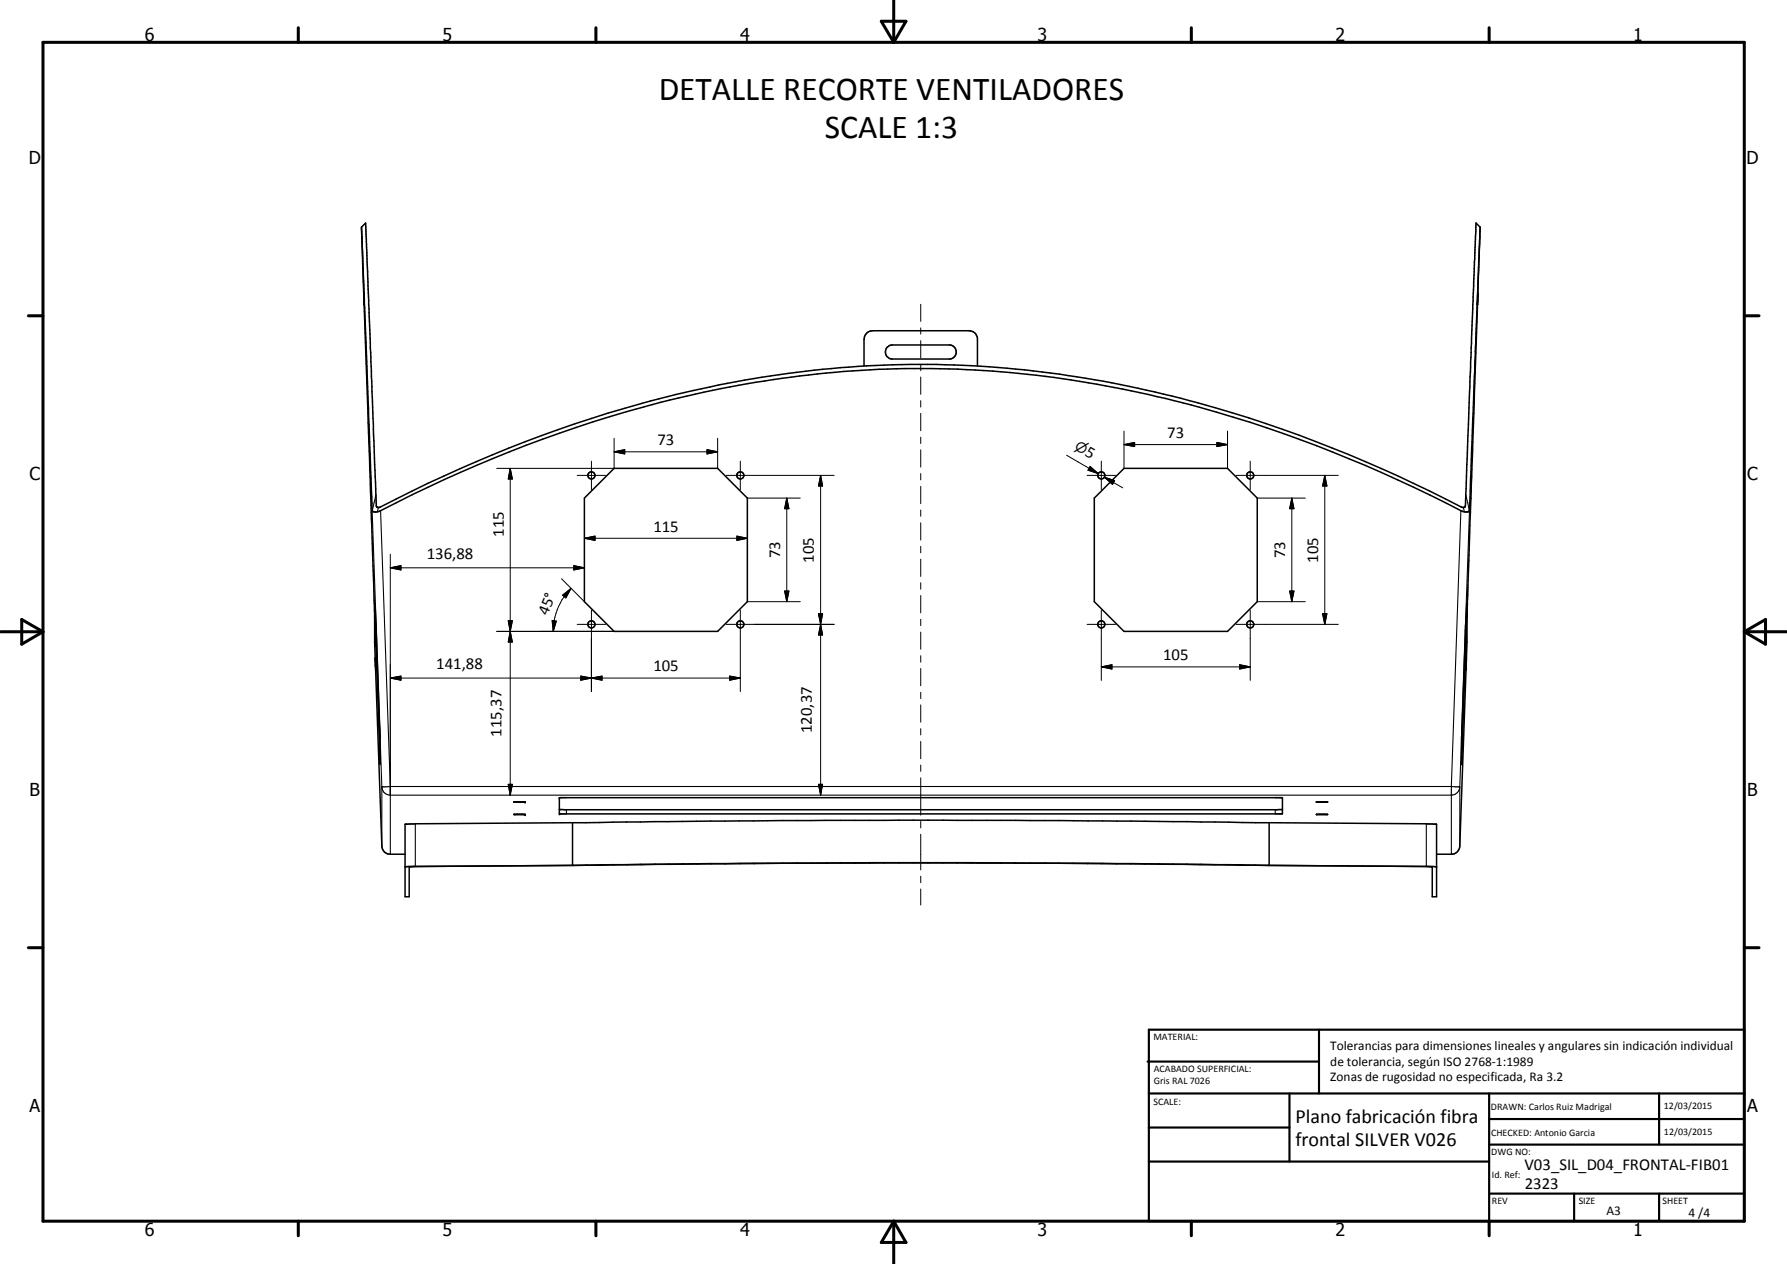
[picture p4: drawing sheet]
<svg xmlns="http://www.w3.org/2000/svg" width="420mm" height="297mm" viewBox="0 0 420 297" stroke-linecap="round" stroke-linejoin="round" font-family="sans-serif">
<g fill="#000">
<circle cx="85.5" cy="69" r=".18"/>
<circle cx="347.5" cy="69" r=".18"/>
<circle cx="88.3" cy="157.3" r=".18"/>
<circle cx="88.3" cy="151.7" r=".18"/>
<circle cx="344.7" cy="157.3" r=".18"/>
<circle cx="344.7" cy="151.7" r=".18"/>
<circle cx="89.4" cy="179.5" r=".18"/>
<circle cx="343.7" cy="179.5" r=".18"/>
<circle cx="123.5" cy="191.4" r=".18"/>
<circle cx="123.5" cy="188.5" r=".18"/>
<circle cx="131.5" cy="187.5" r=".18"/>
<circle cx="131.5" cy="191.2" r=".18"/>
<circle cx="336.8" cy="203.7" r=".18"/>
</g>
<g fill="none" stroke="#000" stroke-width=".35">
<path d="M85 53.4l1-1 2.5 66.5 .2 .4h.5a300.8 300.8 0 0 1 89.9-30.7 242.2 242.2 0 0 1 110.5 8.4 325.4 325.4 0 0 1 54.2 22.3l.6-.1 .2-1 2.4-65.8 1 1M85 53.4l.2 5.8M85 53.4l.2 5.9M85.2 59.3l2.8 82.9 .1 8.7 1.7 47.9a1.94 1.94 0 0 0 2 1.9h3.4M85.2 59.2l.4 12.4M348 53.4l-.6 17.8M348 53.4l-3 87.7-.1 9.8-1.7 47.9a2.02 2.02 0 0 1-2 1.9h-3.4M85.5 69l.1 1.2M85.5 69.8l.1 .9M85.6 70.7v.3M347.4 70.4l-1.9 49.4-.2 .5-1.4-.1a301.6 301.6 0 0 0-86-29.9 237.6 237.6 0 0 0-51.2-3.5l-8.3 .5a270.9 270.9 0 0 0-82.5 20.4 366.4 366.4 0 0 0-27 12.5 .98 .98 0 0 1-1.4-.4l-1.8-48.4M347.4 70.9v.7"/>
<path d="M347.5 69.6l-.1 .2M347.5 69l-.1 .9M203.1 86v-6.2a2.09 2.09 0 0 1 2.1-2.1h22.6a1.98 1.98 0 0 1 2 1.7v6.6M208.5 81.7l1-.6h14a1.68 1.68 0 0 1 1.3 1.6 1.68 1.68 0 0 1-1.3 1.7h-14a1.71 1.71 0 0 1-1-2.7zM144.4 110.1h24.3l7 7v24.3l-7 7h-24.3l-7-7v-24.3zM257.3 117.1l7-7h24.3l7 7v24.3l-7 7h-24.3l-7-7zM88.3 149v.7M88.3 154.6v.7M88.3 149.6v.4M88.3 155.2v.4M88.3 149.9v1.2M88.3 155.5v1.2"/>
<path d="M88.3 151v.3M88.3 156.6v.3M88.3 151.2v.5M88.3 156.8v.5M344.7 151.6v.1M344.7 157.1v.2M344.7 151.4v.2M344.7 157v.2M344.8 149.9l-.1 1.6M344.8 155.5l-.1 1.6M344.8 149l-.1 1.3M344.8 154.6l-.1 1.3"/>
<path d="M89.4 178.8l-1.2-32.9v-4l1.2 30.7v6.9M343.7 179.1l1.2-37.2-1.2 29.8v7.8M120.8 191.4h2.7h-2.6M120.8 188.5h2.7zM131.5 187.5h169.9h.1v3.7l-169.9 .1zM134.6 193.3l32.5-.3 44.3-.3 37.7 .1 49.3 .5M134.6 193.3v10.1l32.7-.4M134.6 193.3l-39.2 .4h-.2v17h1v-7l1-.1M298.4 193.3v10.1l-32.6-.4M298.4 193.3l39.3 .4M301.5 190.2h-170M309.5 191.4h2.7"/>
<path d="M309.5 188.5h2.7zM309.5 191.4h2.6M337.7 193.7h.1M337.8 193.7v17h-1v-7l-1-.1M97.9 203.6l-2.7 .1M134.9 203.4l-37.2 .2M183.9 202.9h-13.5M194.2 202.8l-56.5 .5M194.3 202.8l54.7 .1M197.6 202.8l-13.5 .1M201 202.8h31M235.4 202.8l59.8 .5"/>
<path d="M249.1 202.9h13.5M298.1 203.4l37.3 .2M335.2 203.6l2.6 .1"/>
<circle cx="139.1" cy="111.7" r=".83"/>
<circle cx="174.1" cy="111.7" r=".83"/>
<circle cx="258.9" cy="111.7" r=".84"/>
<circle cx="293.9" cy="111.7" r=".83"/>
<circle cx="139.1" cy="146.7" r=".83"/>
<circle cx="174.1" cy="146.7" r=".83"/>
<circle cx="258.9" cy="146.7" r=".83"/>
<circle cx="294" cy="146.7" r=".83"/>
</g>
<g fill="none" stroke="#000" stroke-width=".25">
<path d="M87.5 119.8l2.3 65.1M88.4 116.3l-.9 3.7M89 119.3l-.3 1M344.1 119.3l.2 1M344.6 116.3l.9 3.7M345.5 119.8l-2.3 65.1M89.5 120l2.3 64.8M343.5 120l-2.3 64.8M88.2 144.5h.1M88.4 146.6h-.2M344.6 146.6h.2M344.7 144.5h.2"/>
<path d="M89.3 177.5h.1M343.7 177.5h.1M89.8 184.9v13.9M89.8 184.9a2.01 2.01 0 0 0 2 2h249.4a2.01 2.01 0 0 0 2-2M91.8 184.8l-2 .1M91.8 184.8h249.4M91.8 184.8v15.9M97.7 193.6v10M133.2 190.3v1M299.8 190.3v1M335.4 193.6v10M341.2 184.8l2 .1"/>
<path d="M341.2 184.8v15.9M343.2 184.9v13.9"/>
</g>
<g fill="none" stroke="#000" stroke-width=".71">
<path d="M10.1 9.9h400v277.1h-400zM70.1 6.5v3.4M140.1 6.5v3.4M207.2 5h5.8l-2.9 4.9zM210.1 0v9.9M280.1 6.5v3.4M350.1 6.5v3.4M6.7 74.2h3.4M410.1 74.2h3.5M.1 148.5h10M5.1 145.6l5 2.9-5 2.9zM410.1 148.5h10"/>
<path d="M410.1 148.5l5-2.9v5.8zM6.7 222.7h3.4M410.1 222.7h3.5M70.1 287v3.4M140.1 287v3.4M210.1 287v10M210.1 287l2.9 5h-5.8zM280.1 287v3.4M350.1 287v3.4"/>
</g>
<g fill="none" stroke="#000" stroke-width=".51">
<path d="M269.8 249.5h40.3M270.1 242h140v45h-140zM270.1 257h140M303.2 257v16M310.1 242v15M350.1 257v30M390.1 257v12M270.1 265h33.1M270.1 273h80M350.1 269h60M350.1 263h60M350.1 280.5h60"/>
<path d="M370.1 280.5v6.5M390.1 280.5v6.5"/>
</g>
<g fill="none" stroke="#000" stroke-width=".24">
<path d="M216.5 71.5v4M216.5 77v1.5M216.5 80.1v4M216.5 85.6v1.5M216.5 88.6v4.1M216.5 94.1v1.6M216.5 97.2v4M116.8 110.1h22.2M120 110.1l.5 2.5h-1zM120 110.1v76.8M135.7 111.7h6.7M139.1 108.4v6.7"/>
<path d="M144.4 106.2l2.5-.5v1zM144.4 103v7.1h-5.3M144.4 106.2h24.3M166.2 105.7l2.5 .5-2.5 .5zM168.7 103v7.1M170.7 111.7h25.4M174.1 108.4v6.7M175.7 117.1h12.5M185 117.1l.5 2.4h-1zM185 117.1v24.3M192.9 111.7l.5 2.5h-1zM192.9 111.7v75.2"/>
<path d="M216.5 102.7v1.5M216.5 105.7v4.1M216.5 111.3v1.5M216.5 114.3v4.1M216.5 119.8v1.5M250.8 107l7.4 4.3M255.6 111.7h6.7M256.1 110.1l2.1 1.2M256.3 109.6l1.9 1.7-2.4-.8zM258.9 108.4v6.7M259.7 112.1l2.4 .8-.5 .9zM259.7 112.1l4.3 2.5"/>
<path d="M264.3 104.5l2.5-.5v.9zM264.3 104.5h24.3M264.3 101.3v8.8M286.1 104l2.5 .5-2.5 .4zM288.6 101.3v8.8M290.6 111.7h24.1M294 108.4v6.7M295.6 117.1h11.3M303.7 117.1l.5 2.4h-1zM303.7 117.1v24.3M311.5 111.7l.5 2.5h-1zM311.5 111.7v35"/>
<path d="M91.8 133.4l2.5-.5v1zM91.8 133.4h45.6M91.8 130.3v56.6M132 136l5.4 5.4M132.3 139.9l2-1.6-1.3 2.2zM134.3 138.3a14.4 14.4 0 0 0-4.2 10.1M134.9 132.9l2.5 .5-2.5 .5zM137.4 126.5l2.5-.5v1zM137.4 126.5h38.3M173.3 126l2.4 .5-2.4 .5zM184.5 138.9h1l-.5 2.5zM216.5 122.9v4"/>
<path d="M216.5 128.4v1.5M216.5 131.4v4.1M216.5 136.9v1.6M216.5 140v4M303.2 138.9h1l-.5 2.5zM91.8 159.3l2.5-.4v1zM91.8 159.3h82.3M116.8 148.4h22.2M119.5 145.9h1l-.5 2.5zM120 148.4l.5 2.5h-1zM129.8 145.8l1 .2-.7 2.4zM135.7 146.7h6.7"/>
<path d="M136.6 158.9l2.5 .4-2.5 .6zM139.1 159.3l2.5-.4v1zM139.1 143.4v19.1M139.1 148.4h5.3M170.7 146.7h25.4M171.6 158.9l2.5 .4-2.5 .6zM174.1 143.4v19.1M175.7 141.4h12.5M192.4 144.2h1l-.5 2.5zM192.9 146.7l.5 2.5h-1zM216.5 145.5v1.5M216.5 148.5v4.1"/>
<path d="M216.5 154.1v1.5M216.5 157.1v4.1M255.6 146.7h6.7M258.9 156.7l2.5-.5v1zM258.9 143.4v16.5M258.9 156.7h35.1M290.6 146.7h24.1M291.5 156.2l2.5 .5-2.5 .5zM294 143.4v16.5M295.6 141.4h11.3M311 144.2h1l-.5 2.5zM216.5 162.7v1.5"/>
<path d="M216.5 165.7v4M216.5 171.2v1.5M216.5 174.2v4.1M216.5 179.8v1.5M119.5 184.3h1l-.5 2.6zM192.4 184.3h1l-.5 2.6zM216.5 182.8v8.8M216.5 193v1.6M216.5 196v8.4M216.5 205.9v1.5M216.5 208.9v3.8"/>
</g>
<g fill="#000">
<path d="M120 110.1l.5 2.5h-1zM144.4 106.2l2.5-.5v1zM166.2 105.7l2.5 .5-2.5 .5zM185 117.1l.5 2.4h-1zM192.9 111.7l.5 2.5h-1zM256.3 109.6l1.9 1.7-2.4-.8zM259.7 112.1l2.4 .8-.5 .9zM264.3 104.5l2.5-.5v.9zM286.1 104l2.5 .5-2.5 .4zM303.7 117.1l.5 2.4h-1zM311.5 111.7l.5 2.5h-1zM91.8 133.4l2.5-.5v1z"/>
<path d="M134.9 132.9l2.5 .5-2.5 .5zM137.4 126.5l2.5-.5v1zM173.3 126l2.4 .5-2.4 .5zM184.5 138.9h1l-.5 2.5zM303.2 138.9h1l-.5 2.5zM91.8 159.3l2.5-.4v1zM119.5 145.9h1l-.5 2.5zM120 148.4l.5 2.5h-1zM129.8 145.8l1 .2-.7 2.4zM132.3 139.9l2-1.6-1.3 2.2zM136.6 158.9l2.5 .4-2.5 .6zM139.1 159.3l2.5-.4v1z"/>
<path d="M171.6 158.9l2.5 .4-2.5 .6zM192.4 144.2h1l-.5 2.5zM192.9 146.7l.5 2.5h-1zM258.9 156.7l2.5-.5v1zM291.5 156.2l2.5 .5-2.5 .5zM311 144.2h1l-.5 2.5zM119.5 184.3h1l-.5 2.6zM192.4 184.3h1l-.5 2.6z"/>
</g>
<g font-size="7.9">
<text x="154.9" y="23.4">DETALLE RECORTE VENTILADORES</text>
<text x="193.9" y="32.4">SCALE 1:3</text>
</g>
<g font-size="4.7">
<text x="304.6" y="263.9">Plano fabricación fibra</text>
<text x="304.6" y="269.3">frontal SILVER V026</text>
</g>
<g font-size="4.2">
<text x="34" y="9.6">6</text>
<text x="104" y="9.6">5</text>
<text x="174" y="9.6">4</text>
<text x="244" y="9.6">3</text>
<text x="314" y="9.6">2</text>
<text x="384" y="9.6">1</text>
<text x="6.8" y="38.7">D</text>
<text x="410.6" y="38.7">D</text>
<text x="7" y="112.9">C</text>
<text x="410.8" y="112.9">C</text>
<text x="7" y="187.1">B</text>
<text x="410.8" y="187.1">B</text>
<text x="7" y="261.4">A</text>
<text x="410.8" y="261.4">A</text>
<text x="34" y="290.4">6</text>
<text x="104" y="290.4">5</text>
<text x="174" y="290.4">4</text>
<text x="244" y="290.4">3</text>
<text x="314" y="290.4">2</text>
<text x="384" y="290.4">1</text>
</g>
<g font-size="3.9">
<text x="154.6" y="104.6">73</text>
<text x="254.9" y="107" transform="rotate(30 254.9 107)">5</text>
<text x="274.4" y="103">73</text>
<text x="153.6" y="125">115</text>
<text x="100.3" y="131.4">136,88</text>
<text x="118.4" y="126.1" transform="rotate(-90 118.4 126.1)">115</text>
<text x="183.5" y="131.2" transform="rotate(-90 183.5 131.2)">73</text>
<text x="302.2" y="131.2" transform="rotate(-90 302.2 131.2)">73</text>
<text x="191.4" y="132.2" transform="rotate(-90 191.4 132.2)">105</text>
<text x="310" y="132.2" transform="rotate(-90 310 132.2)">105</text>
<text x="128.7" y="144.8" transform="rotate(-68 128.7 144.8)">45°</text>
<text x="273.5" y="155.2">105</text>
<text x="102.6" y="157.3">141,88</text>
<text x="153.6" y="157.8">105</text>
<text x="117.9" y="173.1" transform="rotate(-90 117.9 173.1)">115,37</text>
<text x="190.9" y="172.3" transform="rotate(-90 190.9 172.3)">120,37</text>
<text x="358.5" y="275">V03_SIL_D04_FRONTAL-FIB01</text>
<text x="358.5" y="279.4">2323</text>
</g>
<text font-size="3.3" x="252.5" y="105.5" transform="rotate(30 252.5 105.5)">⌀</text>
<g font-size="3.1">
<text x="312.7" y="246.8">Tolerancias para dimensiones lineales y angulares sin indicación individual</text>
<text x="312.7" y="250.4">de tolerancia, según ISO 2768-1:1989</text>
<text x="312.7" y="254">Zonas de rugosidad no especificada, Ra 3.2</text>
<text x="377.7" y="285.6">A3</text>
<text x="397" y="285.9">4 /4</text>
</g>
<g font-size="2.4">
<text x="271.2" y="244.4">MATERIAL:</text>
<text x="271.3" y="252">ACABADO SUPERFICIAL:</text>
<text x="271.3" y="254.6">Gris RAL 7026</text>
<text x="271.2" y="259.7">SCALE:</text>
<text x="350.6" y="260.8">DRAWN: Carlos Ruiz Madrigal</text>
<text x="391.2" y="260.6">12/03/2015</text>
<text x="350.6" y="267">CHECKED: Antonio Garcia</text>
<text x="391.2" y="266.7">12/03/2015</text>
<text x="350.6" y="271.4">DWG NO:</text>
<text x="350.8" y="276.9">Id. Ref:</text>
<text x="350.8" y="282.8">REV</text>
<text x="371.2" y="282.9">SIZE</text>
<text x="390.9" y="282.9">SHEET</text>
</g>
</svg>
